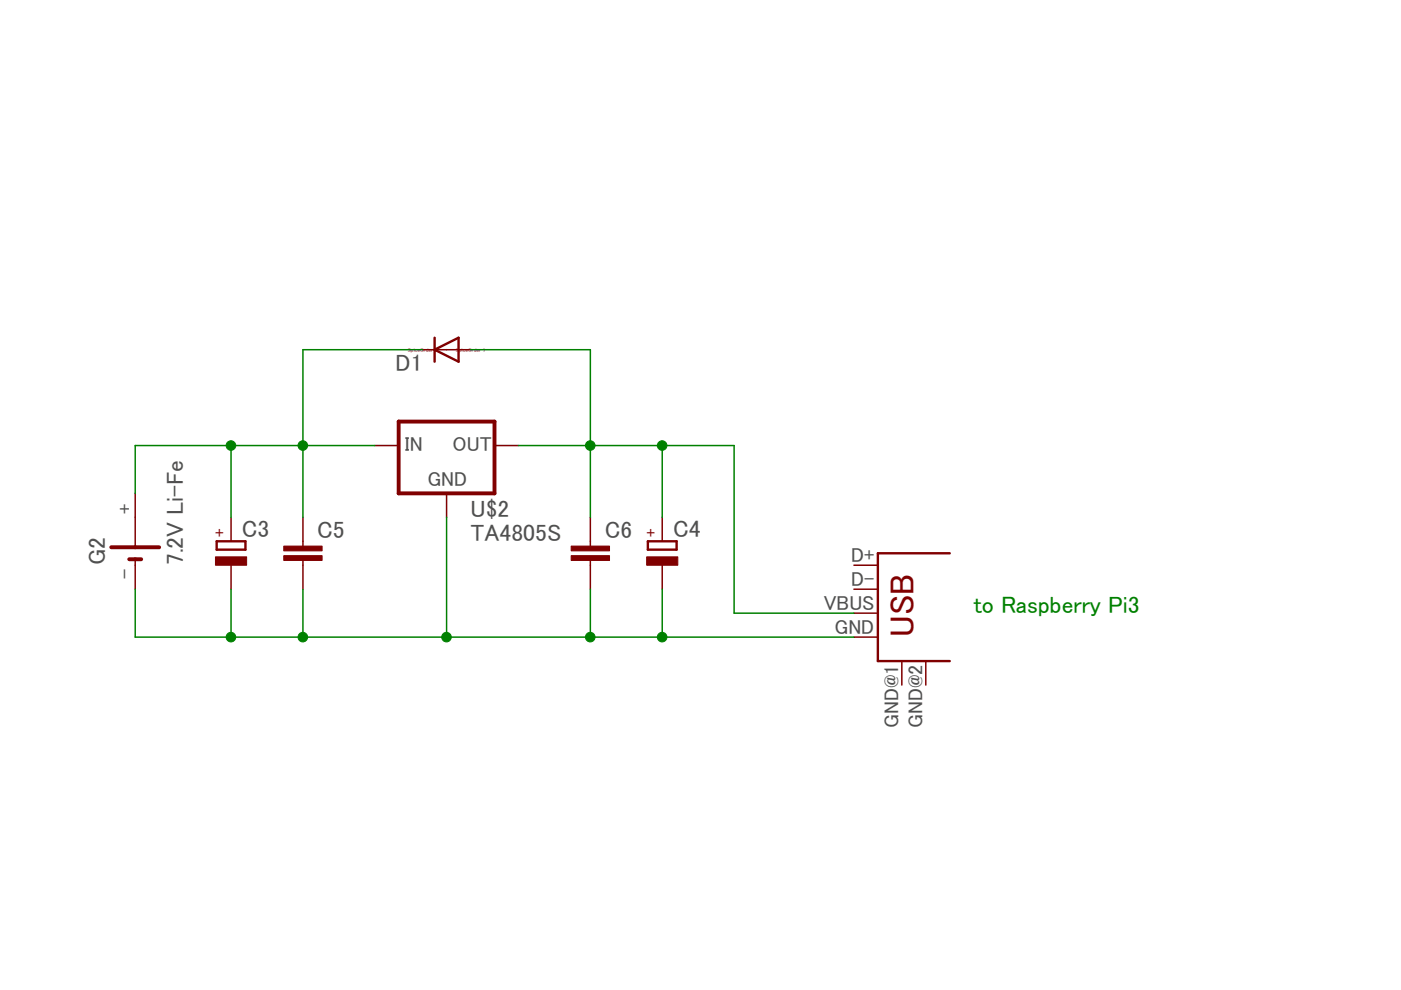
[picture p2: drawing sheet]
<svg xmlns="http://www.w3.org/2000/svg" width="297mm" height="210mm" viewBox="0 0 297 210" stroke-linecap="round" stroke-linejoin="round" font-family="sans-serif">
<path d="M92.1 74.1l5.1-2.5v5.1zM92.1 71.6v5.1M45.9 114.8h6.1v1.7h-6.1zM137.4 114.8h6.1v1.7h-6.1zM201.4 117.3h-15.3v22.9h15.3" fill="none" stroke="#800000" stroke-width=".51"/>
<g fill="none" stroke="#800000" stroke-width=".32">
<path d="M89.6 74.1h10.2M79.4 94.5h5.1M104.8 94.5h5.1M28.7 104.6v11.4M28.7 118.6v6.3M49 109.7v5.1M49 119.8v5.1M64.2 109.7v6.1M64.2 118.8v6.1M94.7 104.6v5.1M125.2 109.7v6.1M125.2 118.8v6.1"/>
<path d="M140.4 109.7v5.1M140.4 119.8v5.1M181 119.8h5.1M181 124.9h5.1M181 130h5.1M181 135.1h5.1M191.2 140.2v5M196.3 140.2v5"/>
</g>
<path d="M84.5 89.4h20.3v15.2h-20.3zM23.6 116h10.1M27.4 118.6h2.5" fill="none" stroke="#800000" stroke-width=".83"/>
<g fill="#800000" stroke="#800000" stroke-width=".21">
<path d="M45.7 118.1h6.6v1.7h-6.6z"/>
<path d="M137.1 118.1h6.6v1.7h-6.6z"/>
<path d="M60.2 117.8h8.1v1h-8.1z"/>
<path d="M60.2 115.8h8.1v1h-8.1z"/>
<path d="M121.1 117.8h8.1v1h-8.1z"/>
<path d="M121.1 115.8h8.1v1h-8.1z"/>
</g>
<path d="M89.6 74.1h-25.4v35.6M99.8 74.1h25.4v35.6M49 94.5v15.2M79.4 94.5h-50.7v10.1M109.9 94.5h45.7v35.5h25.4M140.4 94.5v15.2M94.7 109.7v25.4M28.7 124.9v10.2h152.3M49 124.9v10.2M64.2 124.9v10.2M125.2 124.9v10.2M140.4 124.9v10.2" fill="none" stroke="#008000" stroke-width=".32"/>
<g fill="#008000" stroke="#008000" stroke-width=".21">
<circle cx="125.1" cy="94.5" r="1.02"/>
<circle cx="140.4" cy="94.5" r="1.02"/>
<circle cx="49" cy="135.1" r="1.02"/>
<circle cx="64.2" cy="135.1" r="1.02"/>
<circle cx="125.1" cy="135.1" r="1.02"/>
<circle cx="140.4" cy="135.1" r="1.02"/>
<circle cx="94.7" cy="135.1" r="1.02"/>
<circle cx="64.2" cy="94.5" r="1.02"/>
<circle cx="49" cy="94.5" r="1.02"/>
</g>
<text font-size="7.2" fill="#800000" x="193.7" y="135.1" transform="rotate(-90 193.7 135.1)">USB</text>
<g font-size="5" fill="#505050">
<text x="83.8" y="78.7">D1</text>
<text x="51.3" y="113.8">C3</text>
<text x="99.8" y="109.7">U$2</text>
<text x="142.7" y="113.8">C4</text>
<text x="22.3" y="119.8" transform="rotate(-90 22.3 119.8)">G2</text>
<text x="38.8" y="119.8" transform="rotate(-90 38.8 119.8)">7.2V Li-Fe</text>
<text x="67.3" y="114">C5</text>
<text x="99.8" y="114.8">TA4805S</text>
<text x="128.2" y="114">C6</text>
</g>
<text font-size="5" fill="#008000" x="206.4" y="130">to Raspberry Pi3</text>
<g font-size="4.3" fill="#505050">
<text x="85.8" y="95.7">IN</text>
<text x="96" y="95.7">OUT</text>
<text x="90.6" y="103.1">GND</text>
<text x="28" y="109" transform="rotate(-90 28 109)">+</text>
<text x="180.5" y="119.1">D+</text>
<text x="28" y="122.7" transform="rotate(-90 28 122.7)">-</text>
<text x="180.5" y="124.2">D-</text>
<text x="174.6" y="129.3">VBUS</text>
<text x="176.9" y="134.4">GND</text>
<text x="190.5" y="154.4" transform="rotate(-90 190.5 154.4)">GND@1</text>
<text x="195.6" y="154.4" transform="rotate(-90 195.6 154.4)">GND@2</text>
</g>
<g font-size="3.6" fill="#800000">
<text x="47.8" y="114" transform="rotate(-90 47.8 114)">+</text>
<text x="139.2" y="114" transform="rotate(-90 139.2 114)">+</text>
</g>
<g font-size="1.1" fill="#800080">
<text x="86.5" y="74.5">SpiceOrder</text>
<text x="92.2" y="74.5">2</text>
<text x="96.6" y="74.5">S</text>
<text x="97.3" y="74.5">piceOrder 1</text>
</g>
</svg>
